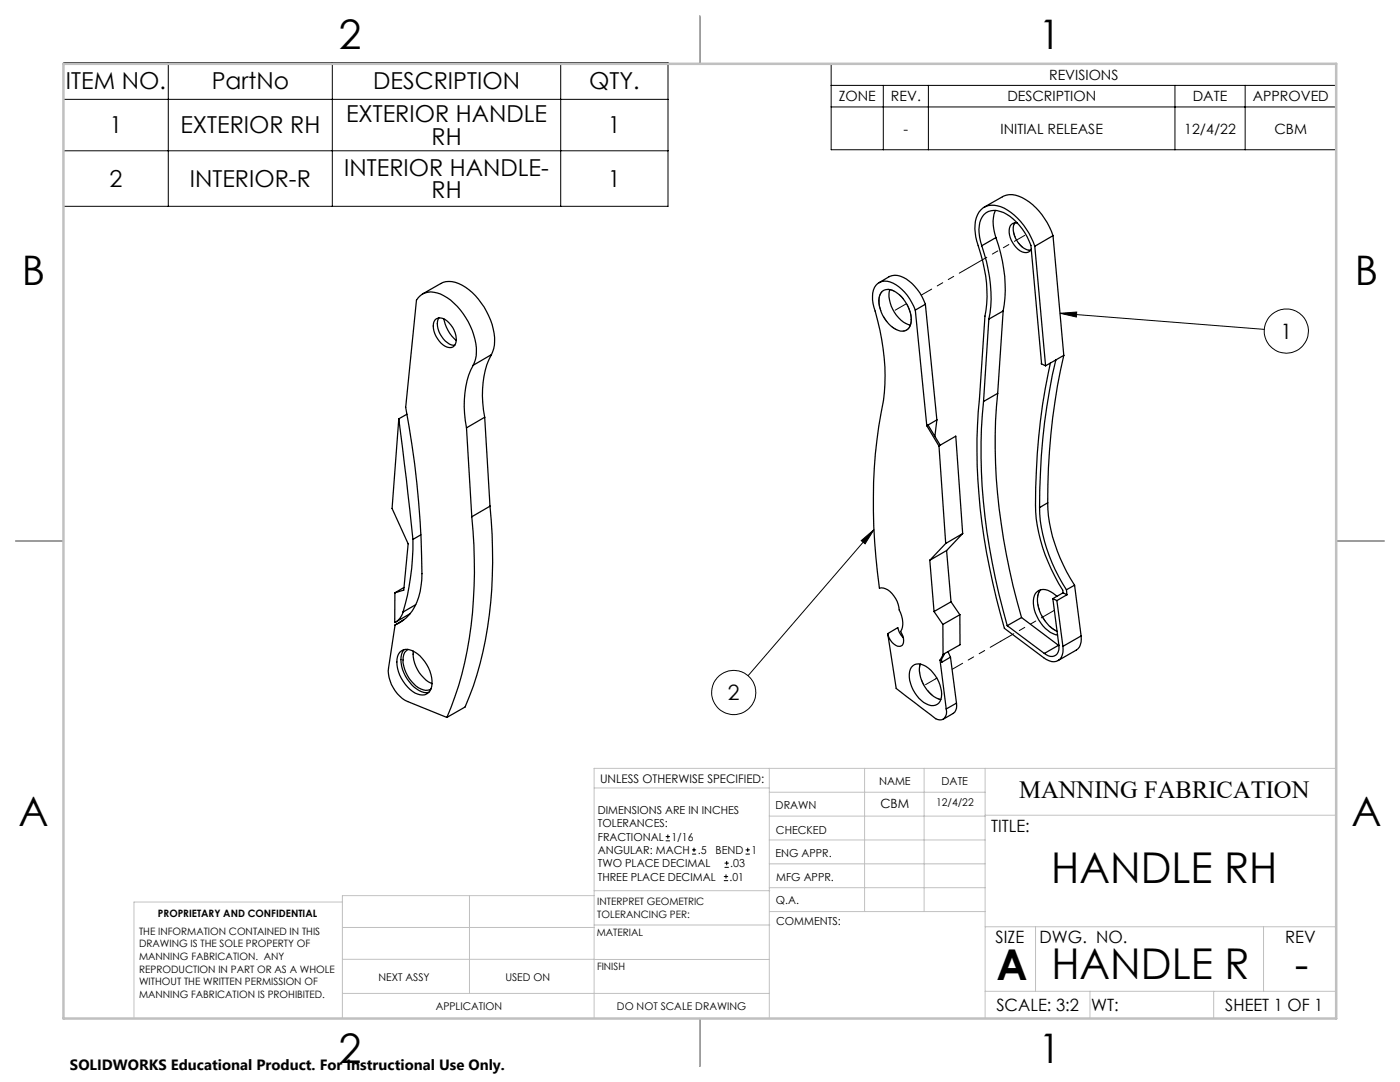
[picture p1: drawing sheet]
<svg xmlns="http://www.w3.org/2000/svg" width="279mm" height="216mm" viewBox="0 0 279 216" stroke-linecap="round" stroke-linejoin="round" font-family="sans-serif">
<g fill="none" stroke="#000" stroke-width=".25">
<path d="M139.7 3.2v9.5M84.3 58.7l3.6-2.1a4.7 4.7 0 0 1 5 .7 13.9 13.9 0 0 1 5.8 11.6l-.6 1.9M175.4 56.4l2-1.2a3.6 3.6 0 0 1 4 .9l1.2 1a9.8 9.8 0 0 1 2.1 3.6M176.1 58.1a2.82 2.82 0 0 1 3.6 .9 6.6 6.6 0 0 1 2 5.8 1.84 1.84 0 0 1-2.9 .9 6.5 6.5 0 0 1-3.2-6.9zM177.6 57.8a6.4 6.4 0 0 0 4.1 7.1M195.9 49a6.5 6.5 0 0 1 .5-6.2 3.6 3.6 0 0 1 4.5 0 12.1 12.1 0 0 1 4.8 6.2l2.1 23.6 .9 .4M195.9 49a28.1 28.1 0 0 1 1.4 14.7M196.4 41.3l3.7-2a4.3 4.3 0 0 1 4.6 .5 13.6 13.6 0 0 1 5.4 7.2M198.6 42a7.3 7.3 0 0 0 .2 5.4M198.8 47.4a27.6 27.6 0 0 1 1.4 14.7M198.8 47.4l-2.9 1.6M202.5 44.5a4 4 0 0 0 1.1 4.4l.8 .7 .8 .3 .5 .1"/>
<path d="M203.1 44.5a1.4 1.4 0 0 0-1.7 1.9 4.7 4.7 0 0 0 3 4 1.23 1.23 0 0 0 1.4-.7M206.5 49.1a13 13 0 0 0-6.8-7.9 3.5 3.5 0 0 0-5 2.9l-.1 1.5 .1 1.7a38.9 38.9 0 0 1 2.3 12l-.4 3.8-1.1 16.5a118.5 118.5 0 0 0 4.1 42.7l.8 3.1 7.9 5.8a2.46 2.46 0 0 0 3.2 .4 3.1 3.1 0 0 0 .6-2.6M206.5 49.1l2.2 23.9M210.1 47l-3.6 2.1M210.1 47l2.2 23.9M86.8 63.9a1.91 1.91 0 0 1 2.9 .6 4.3 4.3 0 0 1 1.1 4.3 1.46 1.46 0 0 1-2.3 .1 4.6 4.6 0 0 1-1.9-4.7zM87.6 63.4a4.2 4.2 0 0 0 1.7 5 1.98 1.98 0 0 0 1.5 .5M88.6 63.6a7.5 7.5 0 0 0 2.5 4.3M94.4 72.9a8.4 8.4 0 0 0-.1-6.9 12.4 12.4 0 0 0-7.1-7.5 3.4 3.4 0 0 0-4.1 1.4l-2.1 21.4a181.3 181.3 0 0 1 3.2 34.4 10.1 10.1 0 0 1-4.5 8.6l-.9 .4M94.4 72.9a19 19 0 0 0-1.3 12.5M98.1 70.8a19 19 0 0 0-1.4 12.5M98.1 70.8l-3.7 2.1"/>
<path d="M182.7 61.9a8.8 8.8 0 0 0-5.6-5.8 2.58 2.58 0 0 0-3 3 7.6 7.6 0 0 0 .6 3 41.7 41.7 0 0 1 1.1 20.4 111.9 111.9 0 0 0-.3 34.9 3.2 3.2 0 0 1 3.3 2.1l.4 1.1 .3 1.1a4.5 4.5 0 0 1 .2 4.3l.3 .5a2.16 2.16 0 0 1 0 2.3 2.02 2.02 0 0 1-2.5-1.4l-.3-1M182.7 61.9l2.3 23M184.7 60.7l-2 1.2M184.7 60.7l2.3 23.1M197.3 63.7l-1 16.4M199.1 78.5a117.5 117.5 0 0 0 4.8 44.7M199.1 78.5l-2.8 1.6M200.2 62.1l-1.1 16.4M200.2 62.1l-2.9 1.6M209.6 72.5a123.7 123.7 0 0 0-2.8 31 34.8 34.8 0 0 0 5.3 14.3l.1 .5M210.7 71.8a123.7 123.7 0 0 0-3.2 29.5M210.7 71.8l-2 1.2"/>
<path d="M212.3 70.9a125.9 125.9 0 0 0-3.2 29.4M212.3 70.9l-1.6 .9M79.6 83.6l1.5 12 1.3 12M79.6 83.6l-1.4 17.9 3.3 7-.9 9.3-1.8 .5M81.2 82.7l-1.6 .9M93.1 85.4l1.1 17.7M96.7 83.3l-3.6 2.1M96.7 83.3l1.1 17.7M185 84.9l2.4 4.1M185.2 84.8l-.2 .1M185.2 84.8l2.4 4M187 83.8l-.4 3.3"/>
<path d="M187 83.8l-1.8 1M187.4 89l1.3 19.4M187.6 88.8l-.2 .2M187.6 88.8l3.1-1.8 1.4 19.5M196.3 80.1a116.2 116.2 0 0 0 3.9 41.6l.8 3.1M3.1 107.9h9.6M78.8 118.3v5.9a3.1 3.1 0 0 0 1.6-2.1M80.6 117.2l-1.8 1.1M82.4 107.6a49.8 49.8 0 0 1-2 14.5M84 106.7l-1.6 .9M94.2 103.1a90 90 0 0 1-2.7 33.7l-2.3 6.4M97.8 101a85.8 85.8 0 0 1-3.3 35.9l-1.7 4.2-3.6 2.1"/>
<path d="M97.8 101l-3.6 2.1M185.6 111.8l.8 10.2M188.7 108.4l-3.1 3.4M188.9 109.9l-3.3 1.9M188.9 109.9l.9 10.2M192.1 106.5l-3.4 1.9M192.1 106.5l-3.2 3.4M207.5 101.3a31.8 31.8 0 0 0 5.3 16.4M207.7 117.7a4.2 4.2 0 0 0-.2 4.2 7.6 7.6 0 0 0 3.5 4.1M209.1 100.3a32 32 0 0 0 5.4 16.5M209.1 100.3l-1.6 1M210.1 119.5l1.2 9.2a1.64 1.64 0 0 1-.3 1.8 1.64 1.64 0 0 1-1.7 .4l-.9-.5"/>
<path d="M210.1 119.5l.8 .3M210.9 119a3.3 3.3 0 0 0-3.6-1.2 3.3 3.3 0 0 0-.9 3.9 7.2 7.2 0 0 0 4.2 4.9l.5 .1M210.9 119.8l1.2 9.2M212.2 118.3l.7 .4M212.2 118.3l-2.1 1.2M212.8 117.7l.1 1M212.9 118.7l-2 1.1M214.5 116.8l-1.7 .9M214.5 116.8l1.3 10.1M266.7 107.9h9.5M78.8 124.7l-1.3 8.6a7.1 7.1 0 0 0 3.9 6.7l7.8 3.2M79.8 130.2a2.2 2.2 0 0 1 3-.1 7.1 7.1 0 0 1 3.2 7.4 2.04 2.04 0 0 1-3.2 .8 7.4 7.4 0 0 1-3.5-7.3z"/>
<path d="M80.5 123.7l-1.7 1M80.6 129.6a4.8 4.8 0 0 0 .3 5.3 5.8 5.8 0 0 0 4.2 3.3l.5-.1M81.4 129.6a2.53 2.53 0 0 0-1 2.7 6.8 6.8 0 0 0 4.1 5.4 1.75 1.75 0 0 0 1.5-.2M81.8 122.4l-2.8 1.7M82.5 129.9a6.8 6.8 0 0 0 3.8 6.5M83 120.6l-2.6 1.5M177.2 126.4l1.7 11 6.8 5.2a2.33 2.33 0 0 0 2.3 1 1.74 1.74 0 0 0 .8-2.1M177.2 126.4l2-1.2 .3 1 .8 1M181.9 133.1a2.03 2.03 0 0 1 2.9-.1 6.7 6.7 0 0 1 3 6.5 1.86 1.86 0 0 1-2.9 .9 6.5 6.5 0 0 1-3.2-6.9zM183.7 132.5a6.3 6.3 0 0 0 4 7.1M186.4 122l1.8 2.6M187.6 131.7l1.2 9.8"/>
<path d="M187.9 131.6l-.3 .1M188.2 124.6v6.1M188.2 130.7l-.6 1M188.5 130.5l-.3 .2M188.5 130.5l-.6 1.1M189.2 130l.5 1.1M189.7 131.1l-1.7 1.1-.1-.6M189.7 131.1l1.2 9.2M189.8 120.1l-3.4 1.9M189.8 120.1l1.8 2.6M191.6 122.7l-3.4 1.9M191.6 122.7v6l-3.1 1.8"/>
<path d="M201 124.8l7.4 5.6M203.9 123.2l7.3 5.6M203.9 123.2l-2.9 1.6M211.2 128.8h.1M211.2 128.8l-2.8 1.6M215.8 126.9a2.82 2.82 0 0 1-1 2.8l-3.6 2.1M215.8 126.9l-3.7 2.1M190.9 140.3a2.01 2.01 0 0 1-.6 2l-2.1 1.2M190.9 140.3l-2.1 1.2M139.7 203.2v9.6"/>
</g>
<path d="M180.9 60.6l-2.3 1.3M183.5 133.6l.2-1.1M186.7 135.5l-2 1.1M187 135.3l-.3 .2M199.7 128h.1" fill="none" stroke="#000" stroke-width=".2" stroke-dasharray="6.3 1.3 1.3 1.3 1.3 1.3"/>
<path d="M187.8 139.6a6.5 6.5 0 0 1-4.3-6" fill="none" stroke="#000" stroke-width=".2" stroke-dasharray="6.3 1.3 1.3 1.3 1.3 1.3" stroke-dashoffset="5.6"/>
<path d="M207.7 117.7a4.2 4.2 0 0 0-.2 4.2 7.4 7.4 0 0 0 3.5 4.1" fill="none" stroke="#000" stroke-width=".2" stroke-dasharray="6.3 1.3 1.3 1.3 1.3 1.3" stroke-dashoffset="4.6"/>
<path d="M175.4 60a1.95 1.95 0 0 1 .9-2 1.95 1.95 0 0 1 2.2 .1 6.8 6.8 0 0 1 3.3 6.5 1.81 1.81 0 0 1-2.8 1.2 7 7 0 0 1-3.6-5.8" fill="none" stroke="#000" stroke-width=".2" stroke-dasharray="6.3 1.3 1.3 1.3 1.3 1.3" stroke-dashoffset="4.4"/>
<path d="M202.5 44.5a4.1 4.1 0 0 0 1.5 4.8 2.4 2.4 0 0 0 1.7 .6" fill="none" stroke="#000" stroke-width=".2" stroke-dasharray="6.3 1.3 1.3 1.3 1.3 1.3" stroke-dashoffset="5.9"/>
<path d="M204.5 47l-20.6 11.9M199.7 128l-9.7 5.5" fill="none" stroke="#000" stroke-width=".2" stroke-dasharray="6.3 1.3 1.3 1.3 1.3 1.3" stroke-dashoffset="3.9"/>
<path d="M210.4 121.8l-10.7 6.2" fill="none" stroke="#000" stroke-width=".2" stroke-dasharray="6.3 1.3 1.3 1.3 1.3 1.3" stroke-dashoffset="3.3"/>
<g fill="none" stroke="#000" stroke-width=".2">
<path d="M12.7 12.5h120.6v28.7h-120.6zM12.7 19.8h120.6M33.6 12.5v28.7M66.3 12.5v28.7M111.9 12.5v28.7M165.9 12.7h100.8v17.2h-100.8zM165.9 17h100.8M176.3 17v12.9M185.3 17v12.9M234.5 17v12.9M248.5 17v12.9M12.7 30.1h120.6"/>
<path d="M165.9 21.3h100.8M211.6 62.5l3.3-.2-.1 1zM211.6 62.5l40.7 3.2M171.9 107.9l2.5-2.2-1.8 2.8zM174.4 105.7l-25.1 29.1M132.9 167.8h.8M132.9 166.9h.8M133.3 166.5v.9M138.1 170.4h.8M138.1 169.6h.8M138.5 169.2v.8M144.5 175.7h.8"/>
<path d="M144.5 174.9h.8M144.6 173.1h.9M144.6 172.2h.9M144.9 174.5v.8M145 171.8v.8M148.8 170.4h.8M148.8 169.6h.8M149.2 169.2v.8"/>
<circle cx="256.7" cy="66.1" r="4.4"/>
<circle cx="146.4" cy="138.2" r="4.4"/>
</g>
<g fill="none" stroke="#c0c0c0" stroke-width=".2">
<path d="M118.6 157.2h34.9M153.5 153.3v49.9M153.5 158.1h43.1M172.5 153.3v28.6M184.4 153.3v28.6M196.6 153.3v49.9M266.7 153.3h-148.1v49.9M68.3 180h-41.6v23.2M93.7 178.7v19.5M118.6 178.7h-50.3v24.5M118.6 177.7h35M153.5 167.6h43.1"/>
<path d="M153.5 162.8h43.1M153.5 172.4h43.1M153.5 177.1h43.1M196.6 162.7h70.1M68.3 198.2h85.2M68.3 191.4l85.2 .1M68.3 185.1h50.3M118.6 184.6h35M153.6 181.9h43M196.6 197.8h70.1M196.6 184.9h70.1M206.7 184.9v12.9"/>
<path d="M217.5 197.8v5.4M242.2 197.8v5.4M252.2 184.9v12.9"/>
</g>
<path d="M139.7 3.2v9.5M3.1 107.9h9.6M266.7 107.9h9.5M139.7 203.2v9.6" fill="none" stroke="#c0c0c0" stroke-width=".25"/>
<path d="M12.7 12.7h254v190.5h-254z" fill="none" stroke="#c0c0c0" stroke-width=".5"/>
<path d="M211.6 62.5l3.3-.2-.1 1zM171.9 107.9l2.5-2.2-1.8 2.8z" fill="#000"/>
<g font-size="8.5">
<text x="209.8" y="176.2">HANDLE RH</text>
<text x="198.9" y="195.5">A</text>
<text x="209.8" y="195.4">HANDLE R</text>
<text x="258.4" y="195.4">-</text>
</g>
<g font-size="8.1">
<text x="67.6" y="9.7">2</text>
<text x="207.3" y="9.7">1</text>
<text x="4.4" y="57">B</text>
<text x="270.4" y="57">B</text>
<text x="3.7" y="164.9">A</text>
<text x="269.7" y="164.9">A</text>
<text x="67.6" y="212.2">2</text>
<text x="207.3" y="212.2">1</text>
</g>
<text font-size="4.9" x="203.4" y="159.3">MANNING FABRICATION</text>
<g font-size="4.7">
<text x="13.2" y="17.8">ITEM NO.</text>
<text x="42.3" y="17.8">PartNo</text>
<text x="74.5" y="17.8">DESCRIPTION</text>
<text x="117.6" y="17.8">QTY.</text>
<text x="21.8" y="26.6">1</text>
<text x="36" y="26.6">EXTERIOR RH</text>
<text x="69.1" y="24.4">EXTERIOR HANDLE</text>
<text x="86.1" y="28.9">RH</text>
<text x="121.3" y="26.6">1</text>
<text x="68.7" y="35">INTERIOR HANDLE-</text>
<text x="21.8" y="37.3">2</text>
<text x="37.9" y="37.3">INTERIOR-R</text>
<text x="86.1" y="39.6">RH</text>
<text x="121.3" y="37.3">1</text>
</g>
<g font-size="4.2">
<text x="255.6" y="67.5">1</text>
<text x="145.3" y="139.7">2</text>
</g>
<g font-size="3.4">
<text x="197.8" y="166">TITLE:</text>
<text x="198.7" y="188.1">SIZE</text>
<text x="207.5" y="188.1">DWG. NO.</text>
<text x="256.5" y="188.2">REV</text>
<text x="198.8" y="201.7">SCALE: 3:2</text>
<text x="217.7" y="201.8">WT:</text>
<text x="244.5" y="201.7">SHEET 1 OF 1</text>
</g>
<text font-size="3" x="14" y="213.5">SOLIDWORKS Educational Product. For Instructional Use Only.</text>
<g font-size="2.8">
<text x="209.4" y="15.9">REVISIONS</text>
<text x="167.4" y="20.2">ZONE</text>
<text x="177.8" y="20.2">REV.</text>
<text x="201" y="20.2">DESCRIPTION</text>
<text x="238" y="20.2">DATE</text>
<text x="250" y="20.2">APPROVED</text>
<text x="180.3" y="26.6">-</text>
<text x="199.7" y="26.6">INITIAL RELEASE</text>
<text x="236.4" y="26.6">12/4/22</text>
<text x="254.3" y="26.6">CBM</text>
</g>
<text font-size="2.5" x="175.7" y="161.3">CBM</text>
<text font-size="2.4" x="119.8" y="156.2">UNLESS OTHERWISE SPECIFIED:</text>
<g font-size="2.2">
<text x="154.8" y="161.4">DRAWN</text>
<text x="175.4" y="156.6">NAME</text>
<text x="187.9" y="156.7">DATE</text>
<text x="119.3" y="162.4">DIMENSIONS ARE IN INCHES</text>
<text x="119.3" y="165.1">TOLERANCES:</text>
<text x="119.3" y="167.8">FRACTIONAL</text>
<text x="134" y="167.8">1/16</text>
<text x="154.9" y="166.3">CHECKED</text>
<text x="119.3" y="173.1">TWO PLACE DECIMAL</text>
<text x="119.3" y="170.4">ANGULAR: MACH</text>
<text x="139.2" y="170.4">.5</text>
<text x="142.8" y="170.4">BEND</text>
<text x="145.8" y="173.1">.03</text>
<text x="150" y="170.4">1</text>
<text x="154.8" y="171">ENG APPR.</text>
<text x="119.3" y="175.7">THREE PLACE DECIMAL</text>
<text x="145.6" y="175.7">.01</text>
<text x="154.9" y="175.7">MFG APPR.</text>
<text x="154.9" y="180.4">Q.A.</text>
<text x="154.9" y="184.6">COMMENTS:</text>
</g>
<g font-size="2.1">
<text x="186.8" y="160.7">12/4/22</text>
<text x="75.5" y="195.7">NEXT ASSY</text>
<text x="100.9" y="195.7">USED ON</text>
<text x="86.9" y="201.5">APPLICATION</text>
<text x="123.1" y="201.6">DO NOT SCALE DRAWING</text>
</g>
<g font-size="2">
<text x="31.5" y="182.9">PROPRIETARY AND CONFIDENTIAL</text>
<text x="119.2" y="180.6">INTERPRET GEOMETRIC</text>
<text x="119.2" y="183.1">TOLERANCING PER:</text>
<text x="27.8" y="186.5">THE INFORMATION CONTAINED IN THIS</text>
<text x="27.8" y="189">DRAWING IS THE SOLE PROPERTY OF</text>
<text x="27.8" y="191.6">MANNING FABRICATION. ANY</text>
<text x="119.1" y="186.7">MATERIAL</text>
<text x="27.8" y="194.1">REPRODUCTION IN PART OR AS A WHOLE</text>
<text x="27.8" y="196.6">WITHOUT THE WRITTEN PERMISSION OF</text>
<text x="119.1" y="193.5">FINISH</text>
<text x="27.8" y="199.1">MANNING FABRICATION IS PROHIBITED.</text>
</g>
</svg>
